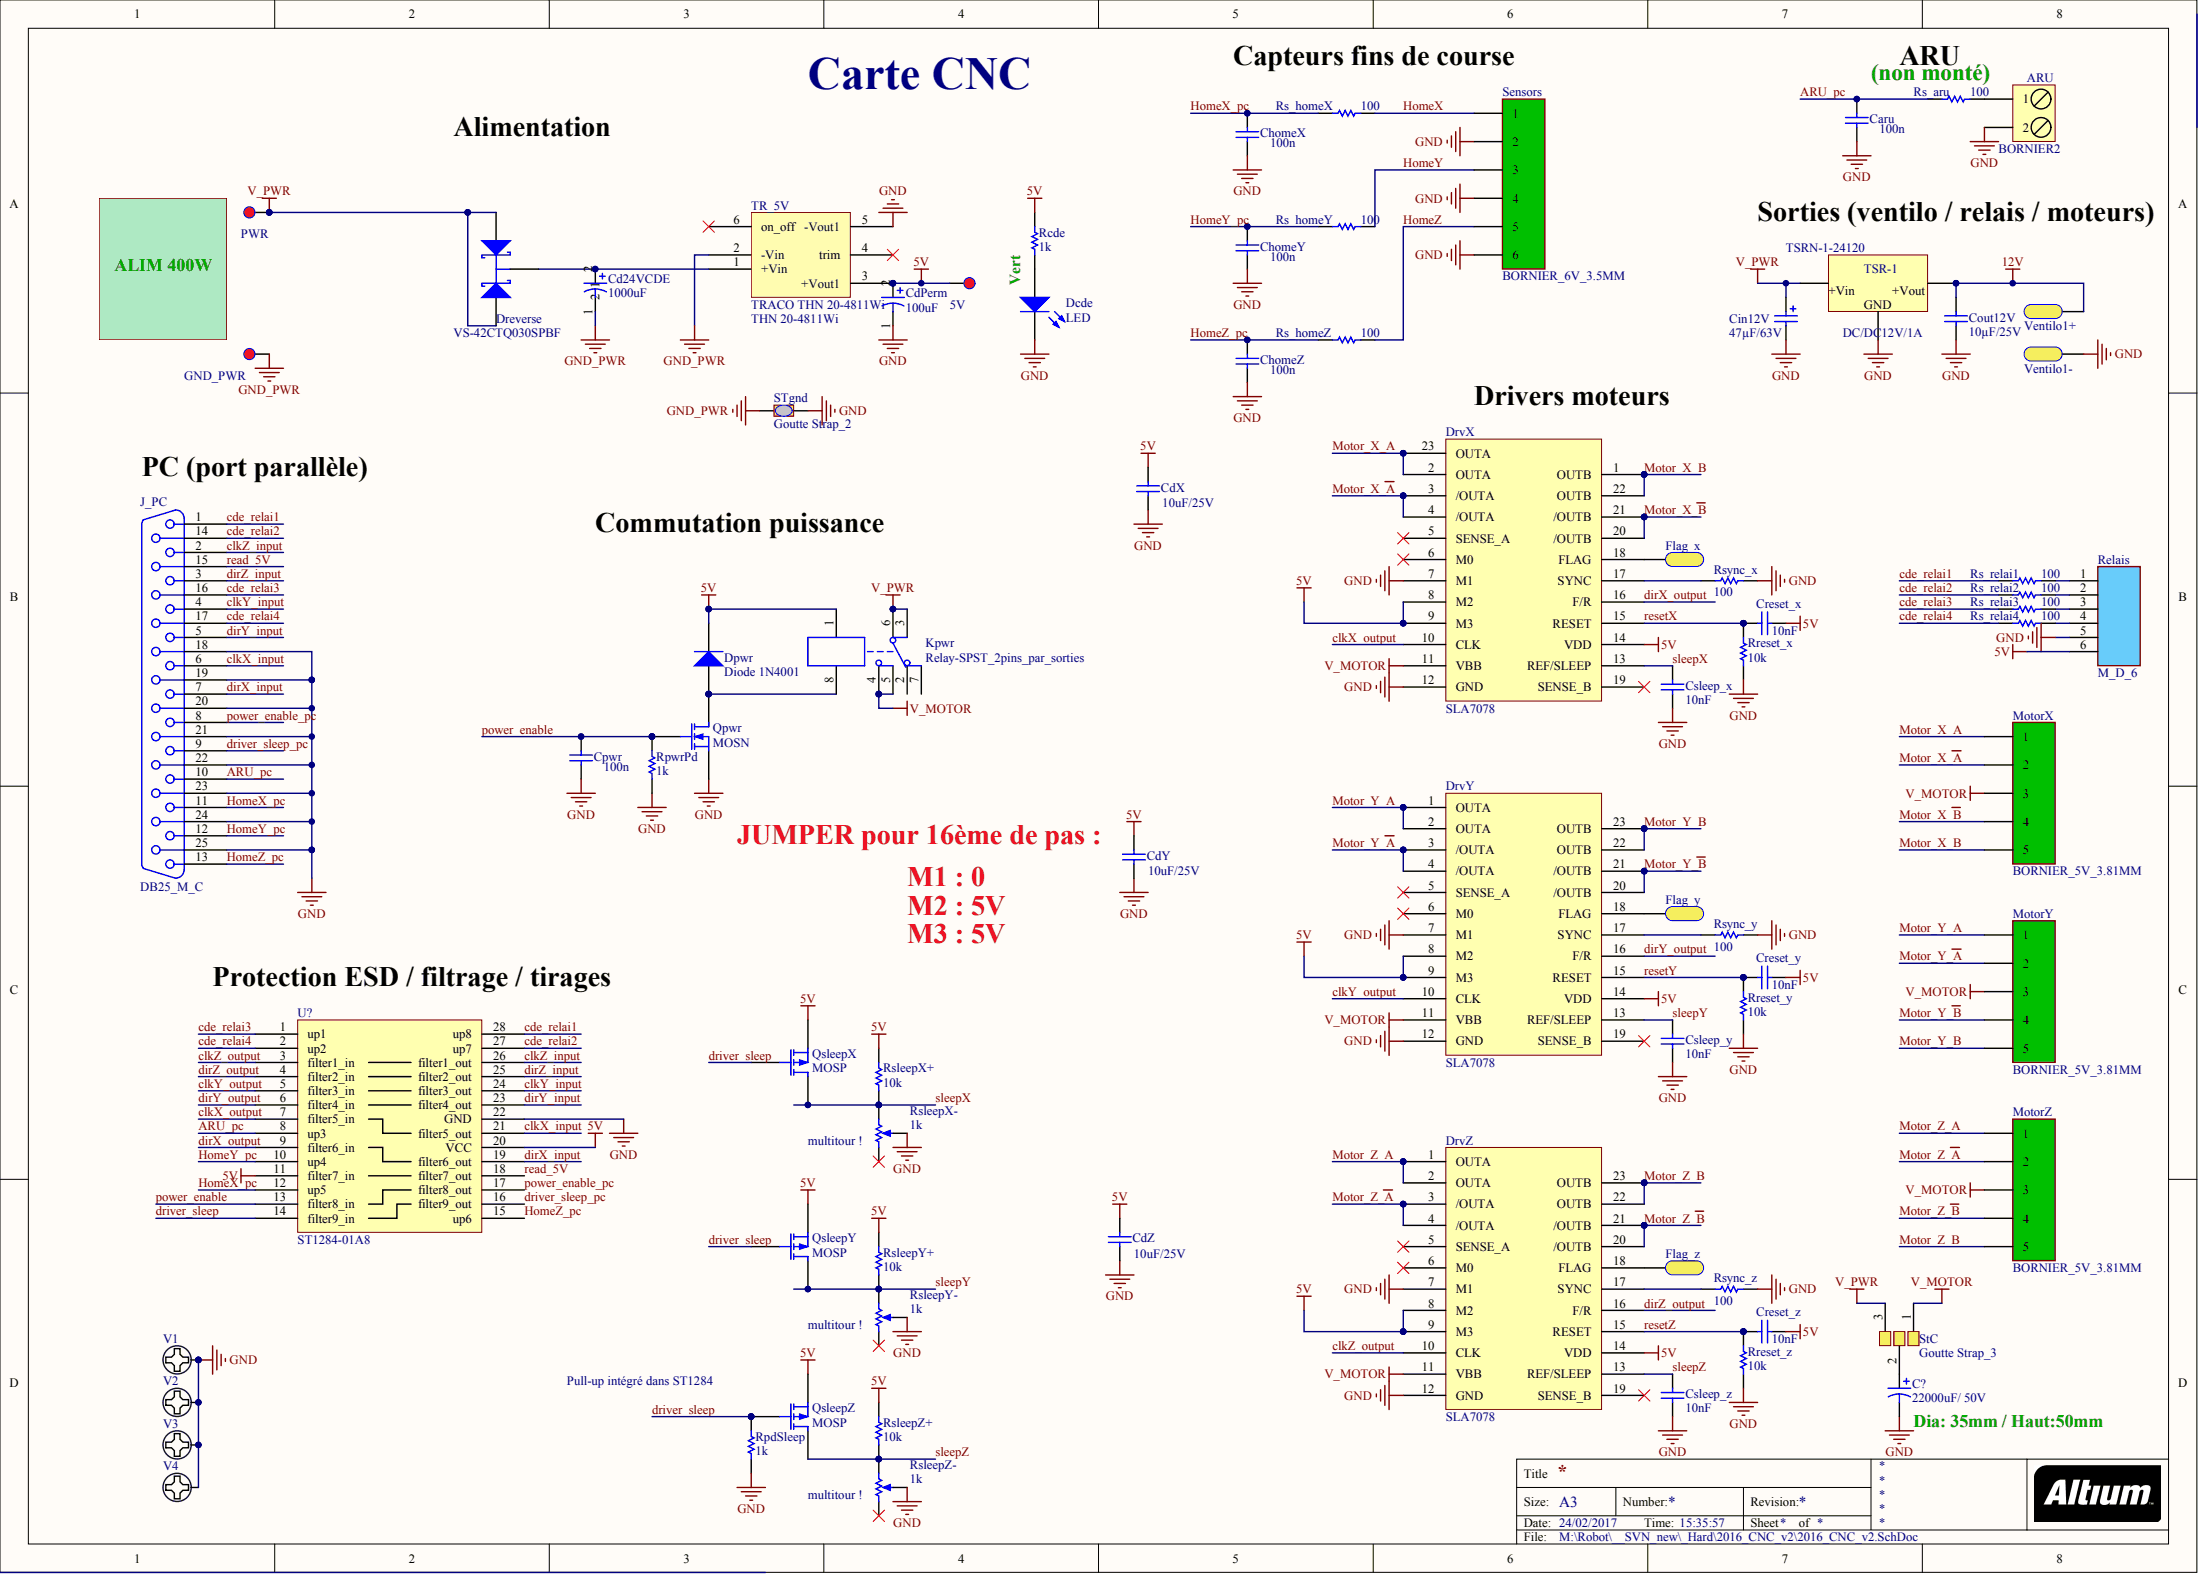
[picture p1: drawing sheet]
# Altium project 2016_CNC_v2.PrjPcb
1 sheet, 77 parts. Net scope: global (net labels, ports and power ports of the same name join across sheets).
Board file: 2016_CNC_v2.PcbDoc

## Sheet 2016_CNC_v2.SchDoc
size A3

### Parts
5V  Name  [Point Test_D3_P1.6mm]  (value not drawn)
ARU  BORNIER2  [BORNIER2]
C?  22000uF/ 50V  [CAPPR7.5-18X40]
Caru  100n  [C0805_N]
Cd24VCDE  1000uF  [RESISTANCE_5W]
CdPerm  100uF  [CONDENSATEUR_POLARISE_ELECTROLYTIQUE_RADIAL_5.08/8.9]
CdX  value 10uF/25V  [C1206_N]  (hidden comment: 10µ / 25V)
CdY  value 10uF/25V  [C1206_N]  (hidden comment: 10µ / 25V)
CdZ  value 10uF/25V  [C1206_N]  (hidden comment: 10µ / 25V)
ChomeX  100n  [C0805_N]
ChomeY  100n  [C0805_N]
ChomeZ  100n  [C0805_N]
Cin12V  value 47µF/63V  [CONDENSATEUR_POLARISE_ELECTROLYTIQUE_RADIAL_5.08/10.16]  (hidden comment: 47µ / 63V)
Cout12V  10µF/25V  [C0805_N]
Cpwr  100n  [C0805_N]
Creset_x  value 10nF  [C0805_N]  (hidden comment: 10n)
Creset_y  value 10nF  [C0805_N]  (hidden comment: 10n)
Creset_z  value 10nF  [C0805_N]  (hidden comment: 10n)
Csleep_x  value 10nF  [C0805_N]  (hidden comment: CMS_0805)
Csleep_y  value 10nF  [C0805_N]  (hidden comment: CMS_0805)
Csleep_z  value 10nF  [C0805_N]  (hidden comment: CMS_0805)
Dcde  LED  [LED_3mm]
Dpwr  Diode 1N4001  [DO-41]
Dreverse  VS-42CTQ030SPBF  [D2Pak (123)]
DrvX  SLA7078  [SLA23]
DrvY  SLA7078  [SLA23]
DrvZ  SLA7078  [SLA23]
Flag_x  Pad_CMS  [PAD_CMS_5.08x2.54]  (value not drawn)
Flag_y  Pad_CMS  [PAD_CMS_5.08x2.54]  (value not drawn)
Flag_z  Pad_CMS  [PAD_CMS_5.08x2.54]  (value not drawn)
GND_PWR  Name  [Point Test_D3_P1.6mm]  (value not drawn)
J_PC  Type: DB25_M_C  [SUBD25_M_C]  (hidden comment: SUBD25_MALE_COUDE)
Kpwr  Relay-SPST_2pins_par_sorties  [RELAY_TECONNECTIVITY]
MotorX  BORNIER_5V_3.81MM  [BORNIER_5V_3.81MM]
MotorY  BORNIER_5V_3.81MM  [BORNIER_5V_3.81MM]
MotorZ  BORNIER_5V_3.81MM  [BORNIER_5V_3.81MM]
PWR  Name  [Point Test_D3_P1.6mm]  (value not drawn)
Qpwr  MOSN  [SOT23-3N]
QsleepX  MOSP  [SOT23-3N]
QsleepY  MOSP  [SOT23-3N]
QsleepZ  MOSP  [SOT23-3N]
Rcde  1k  [R1206_N]
Relais  Type: M_D_6  [HE10/6_MAL_DROIT_BAS PROFIL]  (hidden comment: BARRETTE_6 CONTACTS_1 RANGEE_MALE_DROITE)
RpdSleep  value 1k  [R1206_N]  (hidden comment: RESISTANCE_CMS_1206)
RpwrPd  value 1k  [R1206_N]  (hidden comment: RESISTANCE_CMS_1206)
Rreset_x  value 10k  [R1206_N]  (hidden comment: RESISTANCE_CMS_1206)
Rreset_y  value 10k  [R1206_N]  (hidden comment: RESISTANCE_CMS_1206)
Rreset_z  value 10k  [R1206_N]  (hidden comment: RESISTANCE_CMS_1206)
Rs_aru  value 100  [R1206_N]  (hidden comment: RESISTANCE_CMS_1206)
Rs_homeX  value 100  [R1206_N]  (hidden comment: RESISTANCE_CMS_1206)
Rs_homeY  value 100  [R1206_N]  (hidden comment: RESISTANCE_CMS_1206)
Rs_homeZ  value 100  [R1206_N]  (hidden comment: RESISTANCE_CMS_1206)
Rs_relai1  value 100  [R1206_N]  (hidden comment: RESISTANCE_CMS_1206)
Rs_relai2  value 100  [R1206_N]  (hidden comment: RESISTANCE_CMS_1206)
Rs_relai3  value 100  [R1206_N]  (hidden comment: RESISTANCE_CMS_1206)
Rs_relai4  value 100  [R1206_N]  (hidden comment: RESISTANCE_CMS_1206)
RsleepX+  value 10k  [R1206_N]  (hidden comment: RESISTANCE_CMS_1206)
RsleepX-  1k  [POT_3150W_CMS a modifier]
RsleepY+  value 10k  [R1206_N]  (hidden comment: RESISTANCE_CMS_1206)
RsleepY-  1k  [POT_3150W_CMS a modifier]
RsleepZ+  value 10k  [R1206_N]  (hidden comment: RESISTANCE_CMS_1206)
RsleepZ-  1k  [POT_3150W_CMS a modifier]
Rsync_x  value 100  [R1206_N]  (hidden comment: RESISTANCE_CMS_1206)
Rsync_y  value 100  [R1206_N]  (hidden comment: RESISTANCE_CMS_1206)
Rsync_z  value 100  [R1206_N]  (hidden comment: RESISTANCE_CMS_1206)
Sensors  BORNIER_6V_3.5MM  [BORNIER_6V_3.5MM]
StC  Goutte Strap_3  [Goutte Strap_3 PADS]
STgnd  Goutte Strap_2  [Goutte Strap_2 Pads_Clearance 0.254mm]
TR_5V  TRACO THN 20-4811Wi  Ref: THN 20-4811Wi  [TRACO_THN20]
TSRN-1-24120  DC/DC12V/1A  [CONVERTISSEUR_DC/DC_TSRN-1]
U?  ST1284-01A8  [QSOP28]
V1  Pad_M3  [M3x6mm]  (value not drawn)
V2  Pad_M3  [M3x6mm]  (value not drawn)
V3  Pad_M3  [M3x6mm]  (value not drawn)
V4  Pad_M3  [M3x6mm]  (value not drawn)
Ventilo1+  Pad_CMS  [PAD_CMS_5.08x2.54]  (value not drawn)
Ventilo1-  Pad_CMS  [PAD_CMS_5.08x2.54]  (value not drawn)

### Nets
5V: 5V.1 CdPerm.2 CdX.2 CdY.2 CdZ.2 Creset_x.1 Creset_y.1 Creset_z.1 Dpwr.2(K) DrvX.8(M2) DrvX.9(M3) DrvX.14(VDD) DrvY.8(M2) DrvY.9(M3) DrvY.14(VDD) DrvZ.8(M2) DrvZ.9(M3) DrvZ.14(VDD) Kpwr.1 QsleepX.3(S) QsleepY.3(S) QsleepZ.3(S) Rcde.1 Relais.6 RsleepX+.2 RsleepY+.2 RsleepZ+.2 TR_5V.3(+Vout1) U?.11(filter7_in) U?.20(VCC)
12V: Cout12V.2 TSRN-1-24120.3(+Vout) Ventilo1+.1
GND: ARU.2 C?.2 Caru.1 CdPerm.1 CdX.1 CdY.1 CdZ.1 ChomeX.1 ChomeY.1 ChomeZ.1 Cin12V.2 Cout12V.1 Cpwr.1 Csleep_x.2 Csleep_y.2 Csleep_z.2 Dcde.2(K) DrvX.7(M1) DrvX.12(GND) DrvY.7(M1) DrvY.12(GND) DrvZ.7(M1) DrvZ.12(GND) J_PC.18 J_PC.19 J_PC.20 J_PC.21 J_PC.22 J_PC.23 J_PC.24 J_PC.25 Qpwr.2(S) Relais.5 RpdSleep.1 RpwrPd.1 Rreset_x.2 Rreset_y.2 Rreset_z.2 RsleepX-.2(TAP) RsleepY-.2(TAP) RsleepZ-.2(TAP) Rsync_x.1 Rsync_y.1 Rsync_z.1 Sensors.2 Sensors.4 Sensors.6 STgnd.2 TR_5V.5(-Vout1) TSRN-1-24120.2(GND) U?.22(GND) V1.1 V2.1 V3.1 V4.1 Ventilo1-.1
GND_PWR: Cd24VCDE.1 GND_PWR.1 STgnd.1 TR_5V.2(-Vin)
V_MOTOR: DrvX.11(VBB) DrvY.11(VBB) DrvZ.11(VBB) Kpwr.4 Kpwr.5 MotorX.3 MotorY.3 MotorZ.3 StC.1
V_PWR: Cin12V.1 Dreverse.1(A1) Dreverse.3(A2) Kpwr.3 Kpwr.6 PWR.1 StC.3 TSRN-1-24120.1(+Vin)
ARU_pc: Caru.2 J_PC.10 Rs_aru.1 U?.8(up3)
cde_relai1: J_PC.1 Rs_relai1.1 U?.28(up8)
cde_relai2: J_PC.14 Rs_relai2.1 U?.27(up7)
cde_relai3: J_PC.16 Rs_relai3.1 U?.1(up1)
cde_relai4: J_PC.17 Rs_relai4.1 U?.2(up2)
clkX_input: J_PC.6 U?.21(filter5_out)
clkX_output: DrvX.10(CLK) U?.7(filter5_in)
clkY_input: J_PC.4 U?.24(filter3_out)
clkY_output: DrvY.10(CLK) U?.5(filter3_in)
clkZ_input: J_PC.2 U?.26(filter1_out)
clkZ_output: DrvZ.10(CLK) U?.3(filter1_in)
dirX_input: J_PC.7 U?.19(filter6_out)
dirX_output: DrvX.16(F/R) U?.9(filter6_in)
dirY_input: J_PC.5 U?.23(filter4_out)
dirY_output: DrvY.16(F/R) U?.6(filter4_in)
dirZ_input: J_PC.3 U?.25(filter2_out)
dirZ_output: DrvZ.16(F/R) U?.4(filter2_in)
driver_sleep: QsleepX.2(G) QsleepY.2(G) QsleepZ.2(G) RpdSleep.2 U?.14(filter9_in)
driver_sleep_pc: J_PC.9 U?.16(filter9_out)
HomeX: Rs_homeX.2 Sensors.1
HomeX_pc: ChomeX.2 J_PC.11 Rs_homeX.1 U?.12(up5)
HomeY: Rs_homeY.2 Sensors.3
HomeY_pc: ChomeY.2 J_PC.12 Rs_homeY.1 U?.10(up4)
HomeZ: Rs_homeZ.2 Sensors.5
HomeZ_pc: ChomeZ.2 J_PC.13 Rs_homeZ.1 U?.15(up6)
Motor_X_A: DrvX.2(OUTA) DrvX.23(OUTA) MotorX.1
Motor_X_~{A}: DrvX.3(/OUTA) DrvX.4(/OUTA) MotorX.2
Motor_X_B: DrvX.1(OUTB) DrvX.22(OUTB) MotorX.5
Motor_X_~{B}: DrvX.20(/OUTB) DrvX.21(/OUTB) MotorX.4
Motor_Y_A: DrvY.1(OUTA) DrvY.2(OUTA) MotorY.1
Motor_Y_~{A}: DrvY.3(/OUTA) DrvY.4(/OUTA) MotorY.2
Motor_Y_B: DrvY.22(OUTB) DrvY.23(OUTB) MotorY.5
Motor_Y_~{B}: DrvY.20(/OUTB) DrvY.21(/OUTB) MotorY.4
Motor_Z_A: DrvZ.1(OUTA) DrvZ.2(OUTA) MotorZ.1
Motor_Z_~{A}: DrvZ.3(/OUTA) DrvZ.4(/OUTA) MotorZ.2
Motor_Z_B: DrvZ.22(OUTB) DrvZ.23(OUTB) MotorZ.5
Motor_Z_~{B}: DrvZ.20(/OUTB) DrvZ.21(/OUTB) MotorZ.4
power_enable: Cpwr.2 Qpwr.1(G) RpwrPd.2 U?.13(filter8_in)
power_enable_pc: J_PC.8 U?.17(filter8_out)
read_5V: J_PC.15 U?.18(filter7_out)
resetX: Creset_x.2 DrvX.15(RESET) Rreset_x.1
resetY: Creset_y.2 DrvY.15(RESET) Rreset_y.1
resetZ: Creset_z.2 DrvZ.15(RESET) Rreset_z.1
sleepX: Csleep_x.1 DrvX.13(REF/SLEEP) QsleepX.1(D) RsleepX+.1 RsleepX-.3(BOT)
sleepY: Csleep_y.1 DrvY.13(REF/SLEEP) QsleepY.1(D) RsleepY+.1 RsleepY-.3(BOT)
sleepZ: Csleep_z.1 DrvZ.13(REF/SLEEP) QsleepZ.1(D) RsleepZ+.1 RsleepZ-.3(BOT)
NetARU_1: ARU.1 Rs_aru.2
NetC?_1: C?.1 StC.2
NetCd24VCDE_2: Cd24VCDE.2 Dreverse.2(K) TR_5V.1(+Vin)
NetDcde_1: Dcde.1(A) Rcde.2
NetDpwr_1: Dpwr.1(A) Kpwr.8 Qpwr.3(D)
NetDrvX_17: DrvX.17(SYNC) Rsync_x.2
NetDrvX_18: DrvX.18(FLAG) Flag_x.1
NetDrvY_17: DrvY.17(SYNC) Rsync_y.2
NetDrvY_18: DrvY.18(FLAG) Flag_y.1
NetDrvZ_17: DrvZ.17(SYNC) Rsync_z.2
NetDrvZ_18: DrvZ.18(FLAG) Flag_z.1
NetRelais_1: Relais.1 Rs_relai1.2
NetRelais_2: Relais.2 Rs_relai2.2
NetRelais_3: Relais.3 Rs_relai3.2
NetRelais_4: Relais.4 Rs_relai4.2

Not connected (* = marked no-connect by the designer): DrvX 5(SENSE_A)* 6(M0)* 19(SENSE_B)*; DrvY 5(SENSE_A)* 6(M0)* 19(SENSE_B)*; DrvZ 5(SENSE_A)* 6(M0)* 19(SENSE_B)*; Kpwr 2 7; RsleepX- 1(TOP)*; RsleepY- 1(TOP)*; RsleepZ- 1(TOP)*; TR_5V 4(trim)* 6(on_off)*

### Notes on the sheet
- Carte CNC
- Capteurs fins de course
- (non monté)
- (near Rs_aru) ARU
- Alimentation
- ALIM 400W
- Vert
- Sorties (ventilo / relais / moteurs)
- (near DrvX) Drivers moteurs
- (near J_PC) PC (port parallèle)
- Commutation puissance
- (near CdY) JUMPER pour 16ème de pas :
- M1 : 0
- M2 : 5V
- M3 : 5V
- (near U?) Protection ESD / filtrage / tirages
- (near RsleepX-) multitour !
- Pull-up intégré dans ST1284
- (near RsleepY-) multitour !
- (near C?) Dia: 35mm / Haut:50mm
- (near RsleepZ-) multitour !
